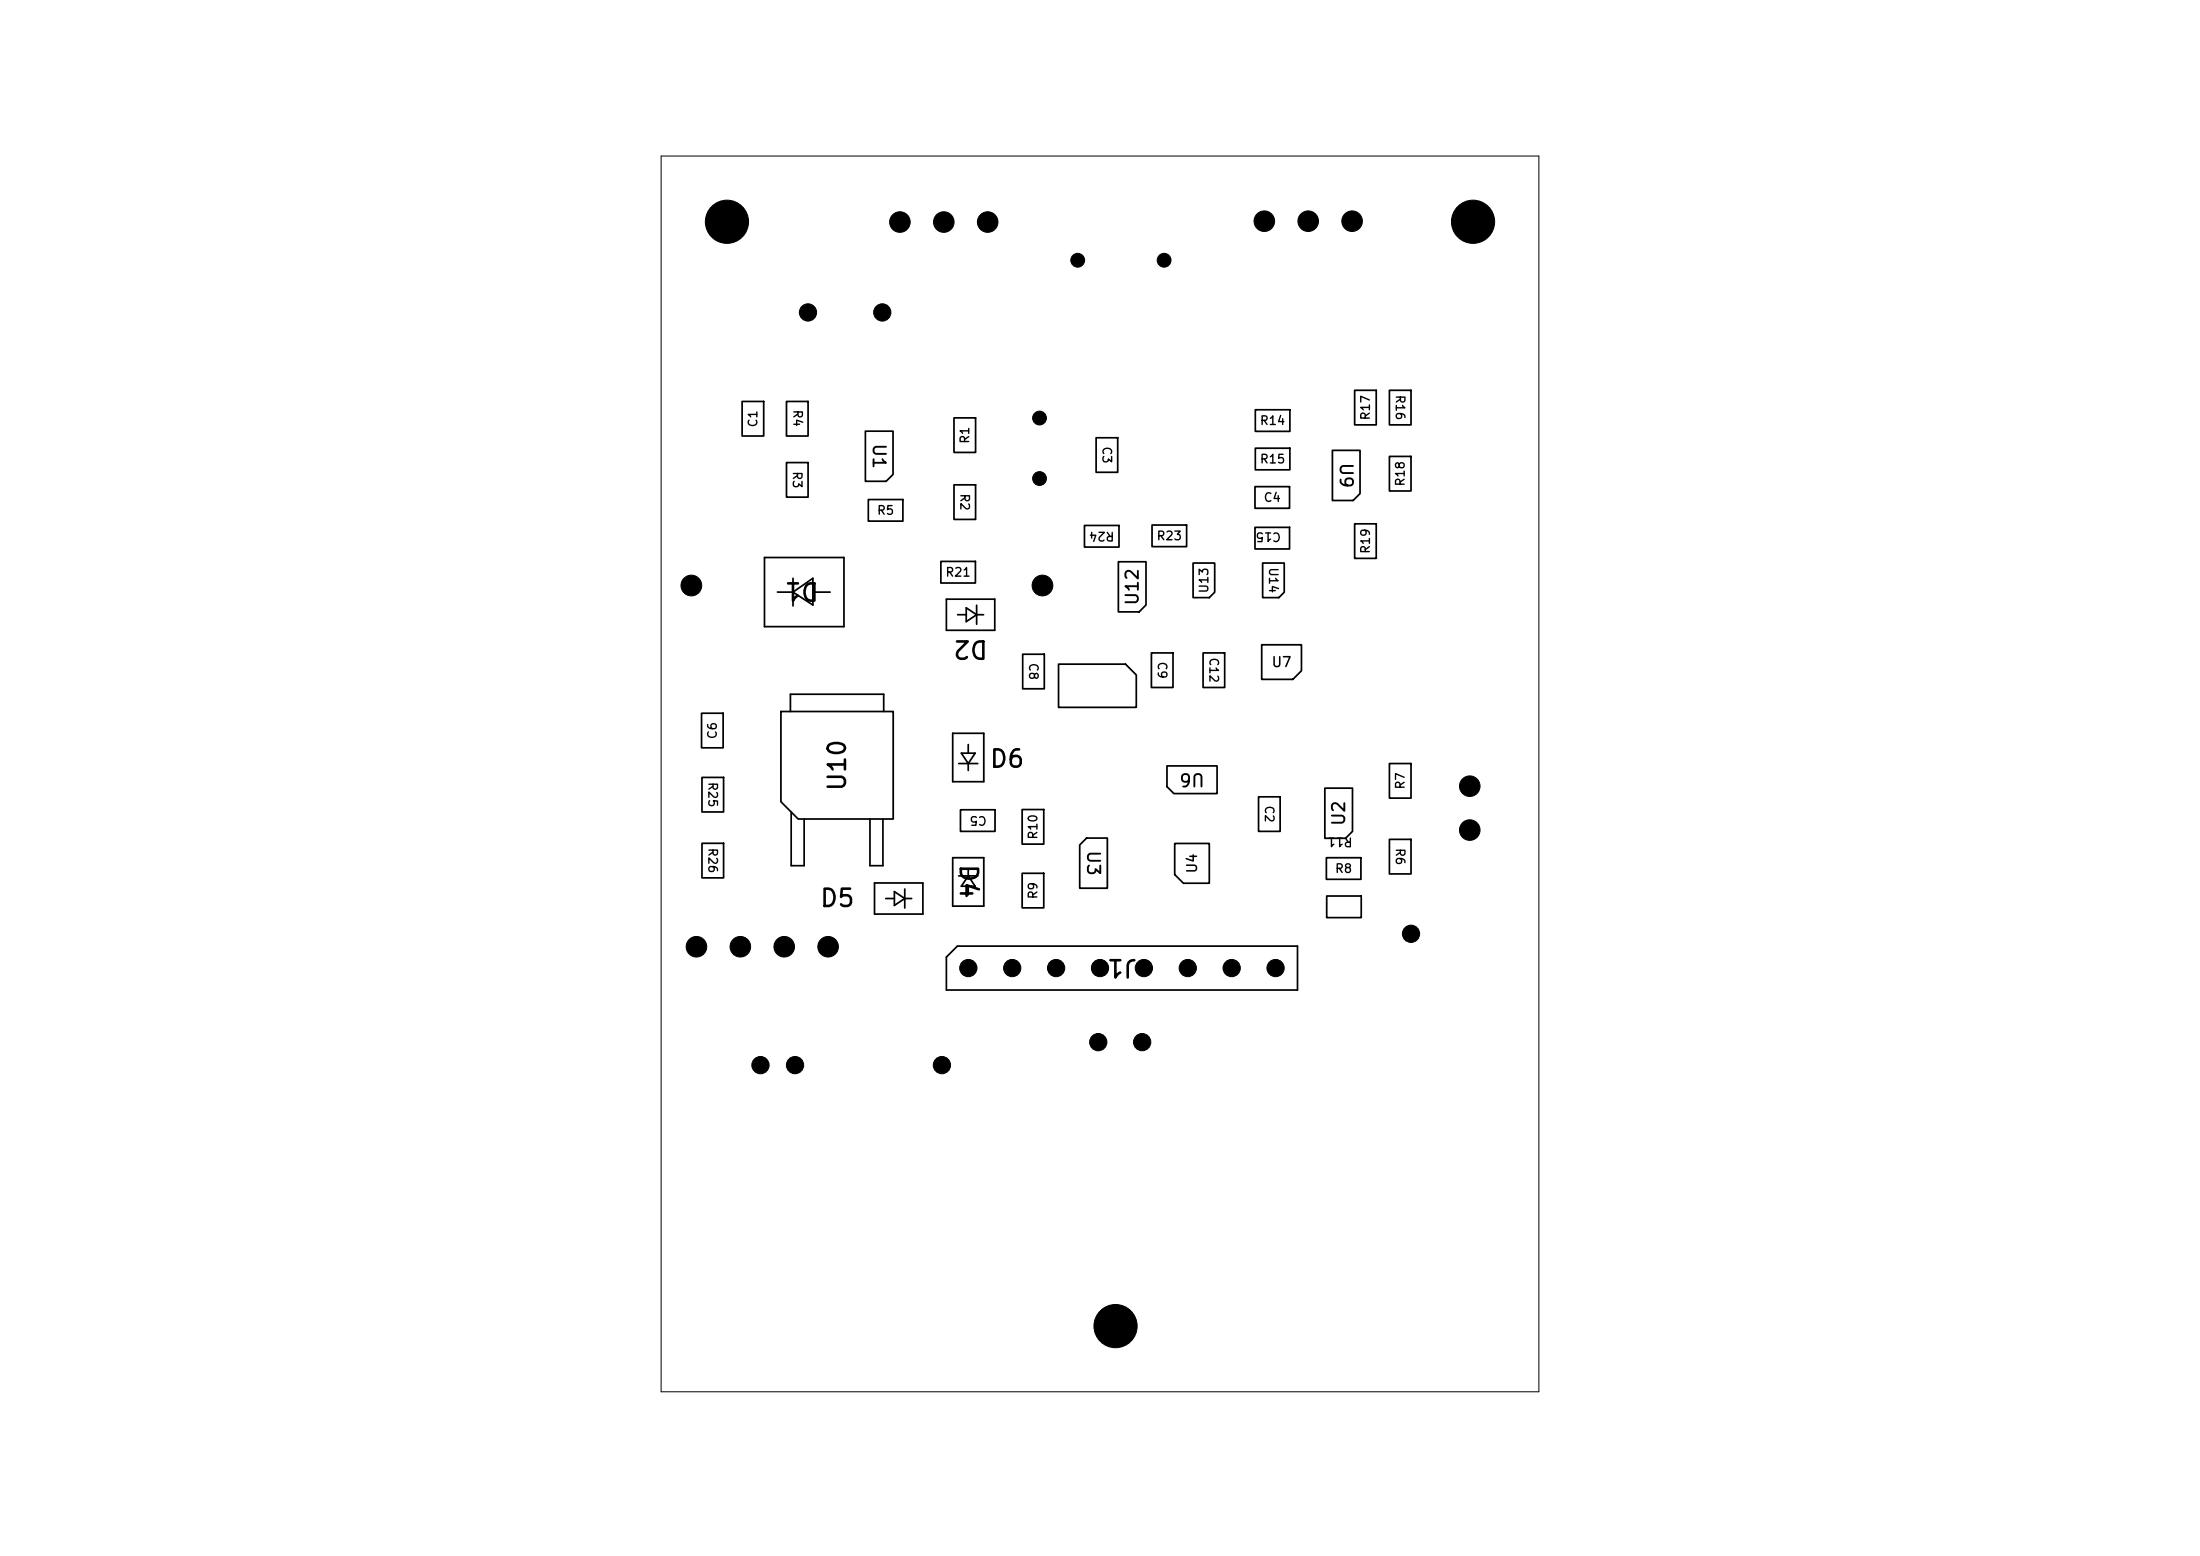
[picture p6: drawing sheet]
<svg xmlns="http://www.w3.org/2000/svg" width="297mm" height="210mm" viewBox="0 0 297 210" stroke-linecap="round" stroke-linejoin="round" font-family="sans-serif">
<g fill="none" stroke="#000" stroke-width=".23">
<path d="M100.2 54.2h2.9v4.6h-2.9zM106.2 54.2h2.9v4.6h-2.9zM116.8 58.2h3.8v5.8l-1 1h-2.8zM128.8 56.4h2.9v4.7h-2.9zM148 59.1h2.9v4.6h-2.9zM169.5 55.3h4.6v2.9h-4.6zM182.9 52.7h2.9v4.6h-2.9zM187.6 52.7h2.9v4.6h-2.9zM103.2 75.2h10.7v9.4h-10.7zM105 79.9h2.1M106.2 62.4h2.9v4.7h-2.9zM107.1 79.9l2.6-1.9v3.7z"/>
<path d="M107.1 78v3.8M109.7 79.9h2.4M117.2 67.4h4.7v2.9h-4.7zM127 75.8h4.7v2.9h-4.7zM128.8 65.4h2.9v4.7h-2.9zM146.4 70.9h4.7v2.9h-4.7zM151 75.8h3.7v5.8l-.9 1h-2.8zM155.5 70.9h4.7v2.9h-4.7zM161.1 76h2.9v3.9l-.7 .8h-2.2zM169.4 71.2h4.7v2.9h-4.7zM169.4 65.7h4.7v2.9h-4.7zM169.5 60.5h4.6v2.9h-4.6z"/>
<path d="M170.5 76h2.9v3.9l-.8 .8h-2.1zM179.9 60.8h3.7v5.8l-.9 .9h-2.8zM182.9 70.7h2.9v4.7h-2.9zM187.6 61.6h2.9v4.7h-2.9zM94.7 96.3h2.9v4.6h-2.9zM105.4 96h15.2v14.5h-12.8l-2.4-2.3zM106.7 96v-2.3h12.6v2.3M127.8 80.9h6.5v4.2h-6.5zM128.6 99h4.2v6.5h-4.2zM129.3 83h1.1M130.4 82l1.4 1-1.4 .9zM131.8 83h1"/>
<path d="M131.8 81.7v2.6M138.1 88.3h2.9v4.7h-2.9zM142.9 89.6h9l1.5 1.5v4.4h-10.5zM155.4 88.1h3v4.7h-3zM162.4 88.1h2.9v4.7h-2.9zM170.3 87h5.4v3.5l-1.2 1.2h-4.2zM94.8 104.9h2.9v4.7h-2.9zM94.8 113.8h2.9v4.7h-2.9zM106.8 109.6v7.2h1.8v-6.3M117.4 110.5v6.3h1.8v-6.3M118.1 119.2h6.5v4.2h-6.5zM122.1 120v2.6"/>
<path d="M128.6 115.8h4.2v6.5h-4.2zM129.4 118.2h2.6M129.4 103.1h2.6M129.7 109.3h4.6v2.9h-4.6zM129.8 101.7h1.8l-.9 1.4zM130.7 118.2l.9 1.4h-1.8zM130.7 100.5v1.2M130.7 103.1v.9M130.7 117.3v.9M130.7 119.6v1.2M138 109.3h2.9v4.6h-2.9zM138 117.9h2.9v4.6h-2.9z"/>
<path d="M145.8 114l.9-.9h2.8v6.8h-3.7zM157.5 103.4h6.8v3.7h-5.8l-1-.9zM158.6 113.8h4.7v5.4h-3.5l-1.2-1.2zM169.9 107.5h2.9v4.7h-2.9zM178.9 106.4h3.7v5.8l-.9 .9h-2.8zM179.1 115.8h4.6v2.9h-4.6zM187.6 103.1h2.9v4.6h-2.9zM187.6 113.3h2.9v4.7h-2.9zM119.6 121.3h1.1M120.7 120.3l1.4 1-1.4 .9zM122.1 121.3h1M129.2 127.7h46v5.9h-47.4v-4.4z"/>
<path d="M179.1 120.9h4.7v2.9h-4.7z"/>
</g>
<path d="M89.3 21.1h118.5v166.7h-118.5z" fill="none" stroke="#000" stroke-width=".14"/>
<g fill="#000" stroke="#000" stroke-width=".14">
<circle cx="98.1" cy="29.9" r="2.92"/>
<circle cx="121.5" cy="30" r="1.39"/>
<circle cx="127.4" cy="30" r="1.39"/>
<circle cx="133.3" cy="30" r="1.39"/>
<circle cx="145.5" cy="35.1" r=".93"/>
<circle cx="157.2" cy="35.1" r=".93"/>
<circle cx="170.7" cy="29.9" r="1.39"/>
<circle cx="176.6" cy="29.9" r="1.39"/>
<circle cx="182.5" cy="29.9" r="1.39"/>
<circle cx="198.9" cy="29.9" r="2.92"/>
<circle cx="109.1" cy="42.2" r="1.17"/>
<circle cx="119.1" cy="42.2" r="1.17"/>
<circle cx="140.3" cy="56.4" r=".93"/>
<circle cx="93.3" cy="79" r="1.4"/>
<circle cx="140.3" cy="64.6" r=".93"/>
<circle cx="140.7" cy="79" r="1.4"/>
<circle cx="198.4" cy="112" r="1.39"/>
<circle cx="198.4" cy="106.1" r="1.39"/>
<circle cx="94" cy="127.8" r="1.39"/>
<circle cx="99.9" cy="127.8" r="1.39"/>
<circle cx="105.9" cy="127.8" r="1.39"/>
<circle cx="111.8" cy="127.8" r="1.39"/>
<circle cx="130.7" cy="130.7" r="1.17"/>
<circle cx="136.7" cy="130.7" r="1.17"/>
<circle cx="142.6" cy="130.7" r="1.17"/>
<circle cx="148.5" cy="130.7" r="1.17"/>
<circle cx="154.4" cy="130.7" r="1.17"/>
<circle cx="160.4" cy="130.7" r="1.17"/>
<circle cx="166.3" cy="130.7" r="1.17"/>
<circle cx="172.2" cy="130.7" r="1.17"/>
<circle cx="190.5" cy="126" r="1.17"/>
<circle cx="102.7" cy="143.8" r="1.17"/>
<circle cx="107.3" cy="143.8" r="1.17"/>
<circle cx="127.2" cy="143.8" r="1.17"/>
<circle cx="148.3" cy="140.7" r="1.17"/>
<circle cx="154.2" cy="140.7" r="1.17"/>
<circle cx="150.6" cy="179" r="2.92"/>
</g>
<g font-size="2.3">
<text x="110.7" y="78" transform="rotate(180 110.7 78)">D1</text>
<text x="133.5" y="85.9" transform="rotate(180 133.5 85.9)">D2</text>
<text x="114.8" y="107" transform="rotate(-90 114.8 107)">U10</text>
<text x="133.5" y="104.2">D6</text>
<text x="129" y="116.5" transform="rotate(90 129 116.5)">D4</text>
<text x="110.5" y="123">D5</text>
<text x="153.7" y="128.9" transform="rotate(180 153.7 128.9)">J1</text>
</g>
<g font-size="1.7">
<text x="117.4" y="59.7" transform="rotate(90 117.4 59.7)">U1</text>
<text x="180.5" y="62.3" transform="rotate(90 180.5 62.3)">U9</text>
<text x="154.1" y="81.8" transform="rotate(-90 154.1 81.8)">U12</text>
<text x="162.8" y="104" transform="rotate(180 162.8 104)">U6</text>
<text x="182" y="111.6" transform="rotate(-90 182 111.6)">U2</text>
<text x="146.4" y="114.6" transform="rotate(90 146.4 114.6)">U3</text>
</g>
<g font-size="1.3">
<text x="171.6" y="90.4">U7</text>
<text x="161.9" y="118" transform="rotate(-90 161.9 118)">U4</text>
</g>
<g font-size="1.2">
<text x="188.1" y="53.2" transform="rotate(90 188.1 53.2)">R16</text>
<text x="102.5" y="57.8" transform="rotate(-90 102.5 57.8)">C1</text>
<text x="106.8" y="55.2" transform="rotate(90 106.8 55.2)">R4</text>
<text x="131.1" y="60" transform="rotate(-90 131.1 60)">R1</text>
<text x="170" y="57.6">R14</text>
<text x="185.2" y="56.8" transform="rotate(-90 185.2 56.8)">R17</text>
<text x="106.8" y="63.5" transform="rotate(90 106.8 63.5)">R3</text>
<text x="148.6" y="60.2" transform="rotate(90 148.6 60.2)">C3</text>
<text x="170" y="62.8">R15</text>
<text x="189.9" y="65.7" transform="rotate(-90 189.9 65.7)">R18</text>
<text x="118.3" y="69.8">R5</text>
<text x="129.4" y="66.5" transform="rotate(90 129.4 66.5)">R2</text>
<text x="150.5" y="71.5" transform="rotate(180 150.5 71.5)">R24</text>
<text x="170.5" y="68">C4</text>
<text x="173" y="71.6" transform="rotate(180 173 71.6)">C15</text>
<text x="156.1" y="73.2">R23</text>
<text x="171" y="76.5" transform="rotate(90 171 76.5)">U14</text>
<text x="185.2" y="74.8" transform="rotate(-90 185.2 74.8)">R19</text>
<text x="127.5" y="78.1">R21</text>
<text x="163.4" y="80.2" transform="rotate(-90 163.4 80.2)">U13</text>
<text x="138.6" y="89.4" transform="rotate(90 138.6 89.4)">C8</text>
<text x="156" y="89.2" transform="rotate(90 156 89.2)">C9</text>
<text x="163" y="88.6" transform="rotate(90 163 88.6)">C12</text>
<text x="97.1" y="99.9" transform="rotate(-90 97.1 99.9)">C6</text>
<text x="95.3" y="105.4" transform="rotate(90 95.3 105.4)">R25</text>
<text x="189.9" y="106.6" transform="rotate(-90 189.9 106.6)">R7</text>
<text x="133.3" y="109.9" transform="rotate(180 133.3 109.9)">C5</text>
<text x="140.3" y="113.4" transform="rotate(-90 140.3 113.4)">R10</text>
<text x="170.5" y="108.6" transform="rotate(90 170.5 108.6)">C2</text>
<text x="182.7" y="112.8" transform="rotate(180 182.7 112.8)">R11</text>
<text x="95.3" y="114.3" transform="rotate(90 95.3 114.3)">R26</text>
<text x="180.1" y="118.1">R8</text>
<text x="188.1" y="114.4" transform="rotate(90 188.1 114.4)">R6</text>
<text x="140.3" y="121.5" transform="rotate(-90 140.3 121.5)">R9</text>
</g>
</svg>
